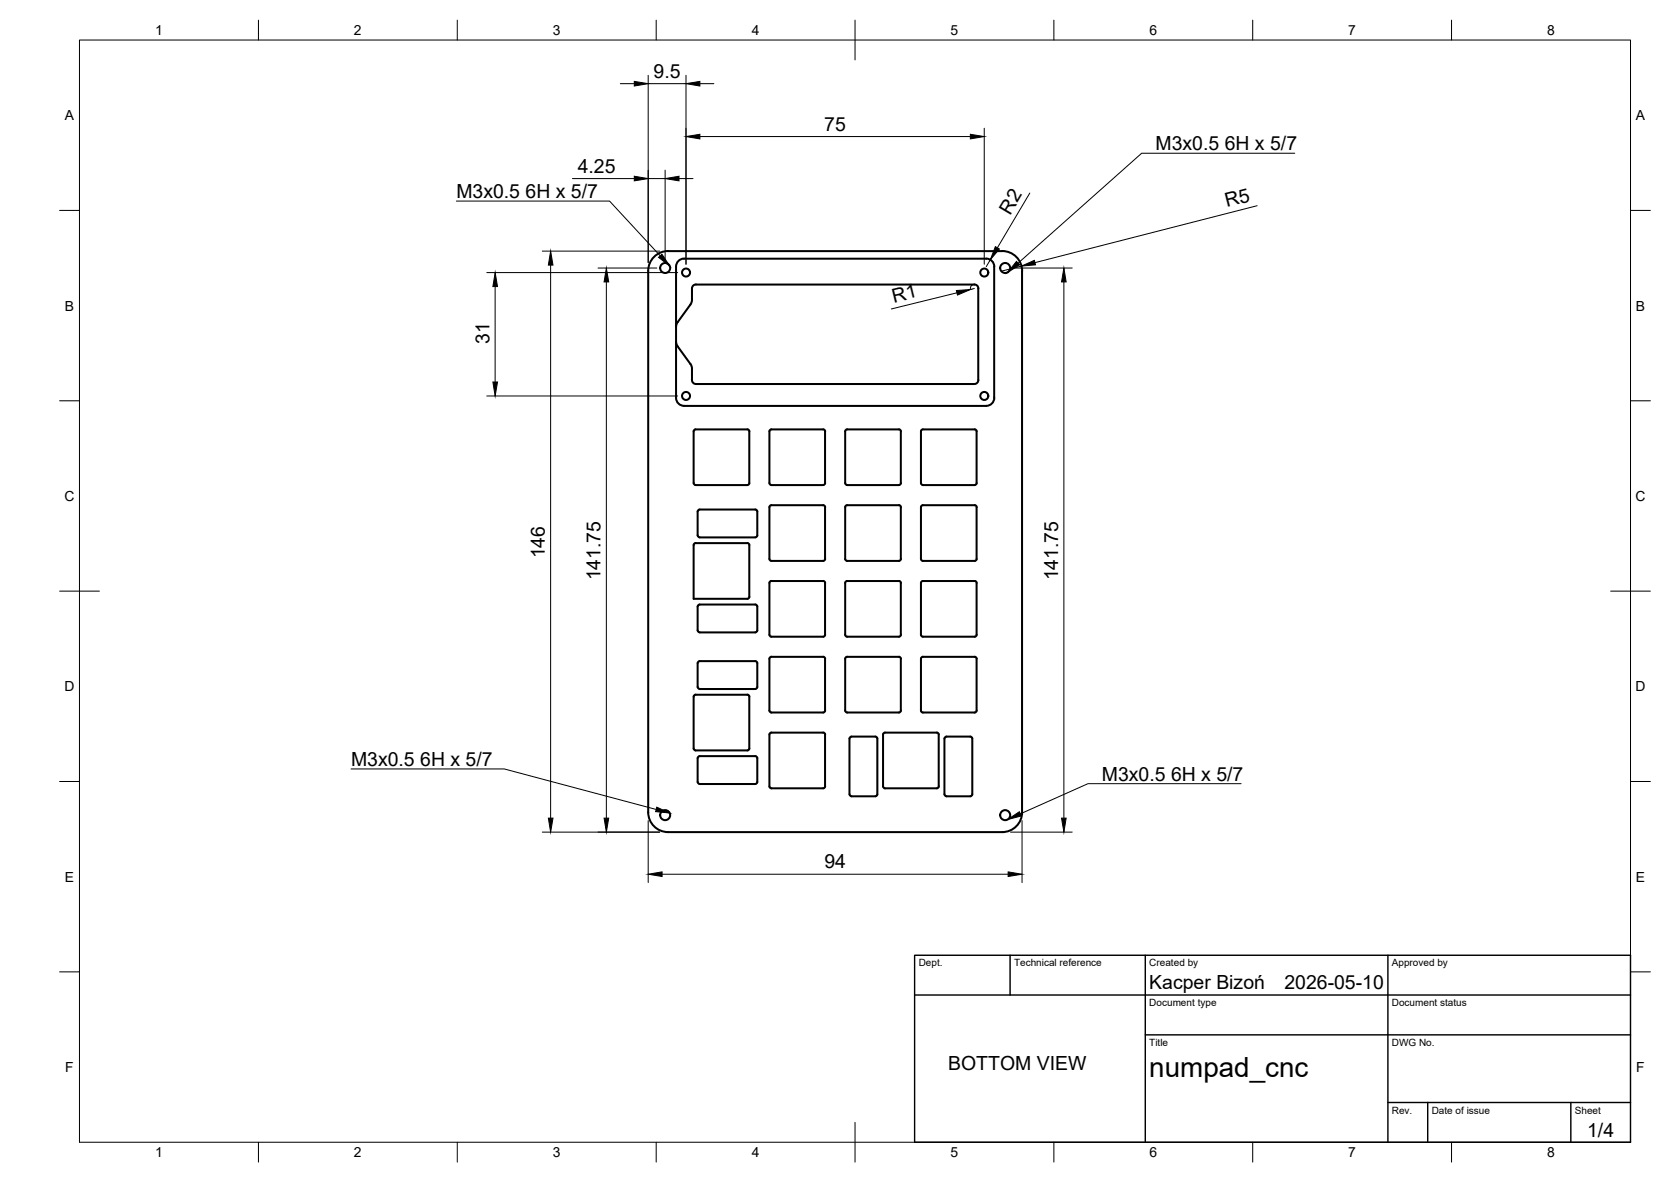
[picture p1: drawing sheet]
<svg xmlns="http://www.w3.org/2000/svg" width="420mm" height="297mm" viewBox="0 0 420 297" stroke-linecap="round" stroke-linejoin="round" font-family="sans-serif">
<!-- layer: Visible -->
<g fill="none" stroke="#000" stroke-width=".51">
<path d="M175 71.5h70M175 71.5a1.01 1.01 0 0 0-1 1v2.8l-.2 1-3.4 4.7-.4 1.1M245 71.5a.97 .97 0 0 1 1 1v23a1.01 1.01 0 0 1-1 1h-70a1.01 1.01 0 0 1-1-1l-.1-3.5-3.5-5-.4-1.2M257 68.1v136M257 68.1a5 5 0 0 0-5-5h-84a5 5 0 0 0-5 5v136a5 5 0 0 0 5 5h84a5 5 0 0 0 5-5M170 85.9v-18.9a1.96 1.96 0 0 1 2-2h76a1.97 1.97 0 0 1 2 2v33a2 2 0 0 1-2 2M170 85.9v14.1a2 2 0 0 0 2 2M172 102h76M174.9 107.9h13M174.9 107.9l-.4 .2-.1 .3v13l.1 .2 .4 .3M187.9 107.9l.5 .2v.3M188.4 108.4v13"/>
<path d="M194 107.9h13M194 107.9l-.5 .2v.3v13l.2 .4 .3 .1M207 107.9l.4 .2 .1 .3M207.5 108.4v13M213 107.9h13M213 107.9l-.4 .2-.1 .3v13l.3 .4 .2 .1M226 107.9l.5 .2v.3M226.5 108.4v13M232.1 107.9h13M232.1 107.9l-.5 .2v.3v13l.2 .4 13.3 .1 .2-.1 .3-.4M245.1 107.9l.4 .2 .1 .3M245.6 108.4v13"/>
<path d="M174.9 136.5h13M174.9 121.9h13M174.9 136.5h-.2l-.3 .5v13.5h13.5M175.4 128.6v5.9M175.4 128.5l.1-.2 .4-.3 14.3 .1 .2 .4v6l-.2 .5h-.3l-14 .1-.5-.6M187.9 136.5h.3l.2 .5M188.4 137v13M188.4 121.4l-.2 .4-.3 .1M193.5 127.5v13M194 127h13M194 126.9l-.5 .3v.2M207 126.9l.4 .3 .1 .2"/>
<path d="M207.5 127.5v13M207.5 121.4l-.1 .2-.4 .3h-13M212.5 127.5v13M213 127h13M213 126.9l-.2 .1-.3 .4M226 126.9l.5 .3v.2M226.5 127.5v13M226.5 121.4l-.2 .4-.3 .1h-13M231.6 127.5v13M232.1 127h13M232.1 126.9l-.5 .3v.2M245.1 126.9l.4 .3 .1 .2"/>
<path d="M245.6 127.5v13M175.4 152.4v6M175.4 152.4l.1-.2 .4-.3h14l.4 .3 .1 .2v6l-.2 .4-14.3 .1-.2-.1-.3-.4M188.4 150l-.2 .4-.3 .1M193.5 146.5v13v.3l.5 .2M193.5 140.5l.2 .4 .3 .1M194 146h13l.2 .1 .3 .4M194 146l-.5 .2v.3M207.5 146.5v13M207.5 140.5l-.1 .2-.4 .3h-13M207.5 159.5l-.1 .3-.4 .2h-13M212.5 146.5v13l.1 .3 .4 .2"/>
<path d="M212.5 140.5l.3 .4 .2 .1M213 146h13l.5 .2v.3M213 146l-.2 .1-.3 .4M226.5 146.5v13M226.5 140.5l-.2 .4-.3 .1h-13M226.5 159.5l-.2 .4-.3 .1h-13M231.6 146.5v13l.2 .4 13.3 .1 .2-.1 .3-.4M231.6 140.5v.2l.5 .3h13l.2-.1 .3-.4M231.6 146.5l.2-.4 .3-.1h13l.4 .2 .1 .3M245.6 146.5v13M174.9 174.6h13M174.9 174.6l-.4 .2-.1 .3v13l.3 .4 .2 .1"/>
<path d="M175.4 166.7v5.9M175.4 166.6l.1-.2 .4-.3 14.3 .1 .2 .4v6l-.2 .5h-.3M175.4 172.6l.1 .3 .4 .2M175.9 173.2h14M187.9 174.6l.5 .2v.3M188.4 175.1v13M193.5 165.6v13v.2l.5 .3M194 165.1l13-.1 .2 .1 .3 .4M194 165l-.5 .3v.2M207.5 165.6v13M207.5 178.6l-.1 .2-.4 .3h-13M212.5 165.6v13l.1 .2 .4 .3"/>
<path d="M213 165.1l13-.1 .5 .3v.2M213 165l-.4 .3-.1 .2M226.5 165.6v13M226.5 178.6l-.2 .4-.3 .1h-13M231.6 165.6v13l.2 .4 13.3 .1 .2-.1 .3-.4M231.6 165.5l.2-.4h.3l13-.1 .4 .3 .1 .2M245.6 165.6v13M174.9 188.6h13M175.4 190.5v6M175.4 190.5l.1-.2 .4-.3 14.3 .1 .2 .4v6l-.2 .4-.3 .1h-14l-.5-.5M188.4 188.1l-.2 .4-.3 .1M194 184.1h13l.4 .2 .1 .3"/>
<path d="M194 184.1l-.5 .2v.3v13l.2 .4 .3 .1M207.5 184.6v13M207.5 197.6l-.1 .3-.4 .2h-13M222.1 184.3l.4-.2 13.3 .1 .2 .4v13.3l-.5 .2-13.2-.1-.3-.4zM214.1 200.1h6M214.1 200.1l-.5-.5v-14l.1-.2 .4-.3h6l.4 .3 .1 14.2-.2 .4-.3 .1M238 200.1h6M238 200.1l-.5-.5v-14l.1-.2 .4-.3h6l.4 .3 .1 14.2-.3 .4-.2 .1"/>
<circle cx="167.2" cy="67.3" r="1.26"/>
<circle cx="172.5" cy="68.5" r="1.01"/>
<circle cx="247.5" cy="68.5" r="1.01"/>
<circle cx="252.7" cy="67.3" r="1.26"/>
<circle cx="172.5" cy="99.5" r="1.01"/>
<circle cx="247.5" cy="99.5" r="1.01"/>
<circle cx="167.2" cy="204.8" r="1.26"/>
<circle cx="252.7" cy="204.8" r="1.26"/>
</g>
<!-- layer: BORDER -->
<g fill="none" stroke="#000" stroke-width=".25">
<path d="M20 10.1h390v276.9h-390zM65 5.1v5M115 5.1v5M165 5.1v5M215 5.1v10M265 5.1v5M315 5.1v5M365 5.1v5M15 52.9h5M410 52.9h5M15 100.7h5M410 100.7h5"/>
<path d="M15 148.6h10M405 148.6h10M15 196.4h5M410 196.4h5M15 244.2h5M410 244.2h5M65 287v5M115 287v5M165 287v5M215 282.1v9.9M265 287v5M315 287v5"/>
<path d="M365 287v5"/>
</g>
<!-- layer: TITLEBLOCK -->
<path d="M230 240.1h180v46.9h-180zM230 250h180M254 240.1v9.9M288 240.1v46.9M349 240.1v46.9M288 260.1h122M349 277.1h61M359 277.1v9.9M395 277.1v9.9" fill="none" stroke="#000" stroke-width=".36"/>
<!-- layer: FD_Dimensions -->
<g fill="none" stroke="#000" stroke-width=".25">
<path d="M163 18.9v47.1M172.5 18.9v47.5M156 21h3.5M163 21h9.5M176 34.3h68M176 21h3.5M247.5 32.2v34.2M143.9 44.9h15.6M163 44.9h4.2M167.2 42.8v22.5M170.7 44.9h3.5M258.9 48.5l-8.1 13.8"/>
<path d="M316.1 51.7l-55.9 14.3M122.4 68.5h48M124.5 72v24M136.4 63.1h29.5M138.5 66.6v139M150.4 67.4h14.7M152.5 70.9v134.7M240.6 73.6l-16.5 4M245 71.5l-.6 .2-.4 .7v.3l1-.2M249 65.3l-1 1.7M254.8 67.4h14.8M256.8 66.9l-4.8 1.2"/>
<path d="M267.5 70.9v134.7M122.4 99.5h48M136.4 209.1h29.5M163 206.2v15.6M166.5 219.7h87M254.1 209.1h15.5M257 206.2v15.6"/>
</g>
<g fill="#000" stroke="#000" stroke-width=".25">
<path d="M159.5 20.5l3.5 .5-3.5 .6zM172.5 34.3l3.5-.6v1.2zM172.5 21l3.5-.5v1.1zM244 33.7l3.5 .6-3.5 .6zM159.5 44.3l3.5 .6-3.5 .6zM167.2 44.9l3.5-.6v1.2zM124.5 68.5l.6 3.5h-1.2zM138.5 63.1l.5 3.5h-1.1zM152.5 67.4l.6 3.5h-1.2zM240.5 73l3.5-.2-3.3 1.4zM250.3 62l1 .6-2.3 2.7zM256.8 66.9l3.3-1.5 .3 1.2z"/>
<path d="M267.5 67.4l.6 3.5h-1.2zM123.9 96h1.2l-.6 3.5zM137.9 205.6h1.1l-.5 3.5zM151.9 205.6h1.2l-.6 3.5zM163 219.7l3.5-.6v1.2zM253.5 219.1l3.5 .6-3.5 .6zM266.9 205.6h1.2l-.6 3.5z"/>
</g>
<!-- layer: Hole Notes -->
<path d="M165.6 64.7l.8-.8 2 3zM255.6 65.7l.8 .9-3 1.9zM165.1 202.8l3.3 1.5-3.6-.3zM253.4 206l2.9-2 .5 1z" fill="#000" stroke="#000" stroke-width=".25"/>
<path d="M325.6 38.5h-38.5l-31.1 27.6M114.7 50.5h38.6l12.7 13.8M88.3 193.2h38.5l38.2 10.2M312.1 196.9h-38.5l-17 7.6" fill="none" stroke="#000" stroke-width=".25"/>
<text font-size="7" x="289" y="270.6">numpad_cnc</text>
<g font-size="4.9">
<text x="164.3" y="19.6">9.5</text>
<text x="207.2" y="32.9">75</text>
<text x="290.6" y="37.8">M3x0.5</text>
<text x="308" y="37.8">6H x 5/7</text>
<text x="145.3" y="43.4">4.25</text>
<text x="114.7" y="49.8">M3x0.5</text>
<text x="132.1" y="49.8">6H x 5/7</text>
<text x="308.5" y="52.1" transform="rotate(-14 308.5 52.1)">R5</text>
<text x="254" y="54.2" transform="rotate(-59 254 54.2)">R2</text>
<text x="224.8" y="76" transform="rotate(-14 224.8 76)">R1</text>
<text x="123" y="86.4" transform="rotate(-90 123 86.4)">31</text>
<text x="137" y="140.3" transform="rotate(-90 137 140.3)">146</text>
<text x="151" y="145.9" transform="rotate(-90 151 145.9)">141.75</text>
<text x="266" y="145.9" transform="rotate(-90 266 145.9)">141.75</text>
<text x="88.3" y="192.5">M3x0.5</text>
<text x="105.7" y="192.5">6H x 5/7</text>
<text x="277.1" y="196.2">M3x0.5</text>
<text x="294.4" y="196.2">6H x 5/7</text>
<text x="207.3" y="218.2">94</text>
<text x="289" y="248.5">Kacper Bizoń</text>
<text x="323" y="248.5">2026-05-10</text>
<text x="238.4" y="268.8">BOTTOM VIEW</text>
<text x="399.1" y="285.7">1/4</text>
</g>
<g font-size="3.5">
<text x="39" y="8.8">1</text>
<text x="89" y="8.8">2</text>
<text x="139" y="8.8">3</text>
<text x="189" y="8.8">4</text>
<text x="239" y="8.8">5</text>
<text x="289" y="8.8">6</text>
<text x="339" y="8.8">7</text>
<text x="389" y="8.8">8</text>
<text x="16.3" y="30.2">A</text>
<text x="411.3" y="30.2">A</text>
<text x="16.3" y="78">B</text>
<text x="411.3" y="78">B</text>
<text x="16.2" y="125.9">C</text>
<text x="411.2" y="125.9">C</text>
<text x="16.2" y="173.7">D</text>
<text x="411.2" y="173.7">D</text>
<text x="16.3" y="221.6">E</text>
<text x="411.3" y="221.6">E</text>
<text x="16.4" y="269.4">F</text>
<text x="411.4" y="269.4">F</text>
<text x="39" y="290.8">1</text>
<text x="89" y="290.8">2</text>
<text x="139" y="290.8">3</text>
<text x="189" y="290.8">4</text>
<text x="239" y="290.8">5</text>
<text x="289" y="290.8">6</text>
<text x="339" y="290.8">7</text>
<text x="389" y="290.8">8</text>
</g>
<g font-size="2.5">
<text x="231" y="242.9">Dept.</text>
<text x="255" y="242.9">Technical reference</text>
<text x="289" y="242.9">Created by</text>
<text x="350" y="242.9">Approved by</text>
<text x="289" y="252.8">Document type</text>
<text x="350" y="252.8">Document status</text>
<text x="289" y="262.9">Title</text>
<text x="350" y="262.9">DWG No.</text>
<text x="350" y="279.9">Rev.</text>
<text x="360" y="279.9">Date of issue</text>
<text x="396" y="279.9">Sheet</text>
</g>
</svg>
